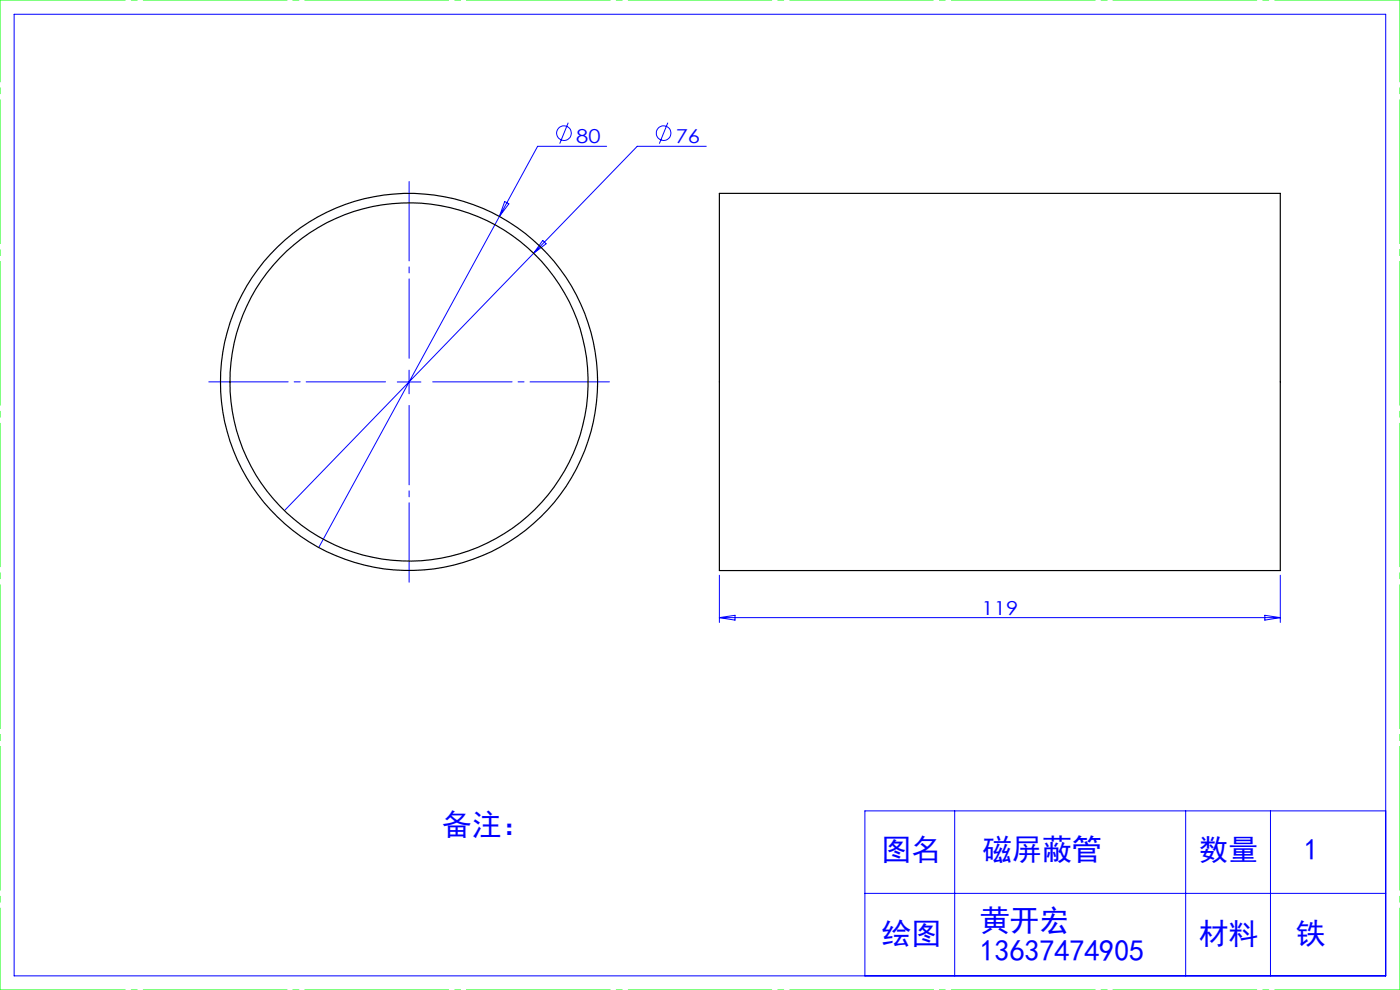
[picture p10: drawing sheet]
<svg xmlns="http://www.w3.org/2000/svg" width="297mm" height="210mm" viewBox="0 0 297 210" stroke-linecap="round" stroke-linejoin="round" font-family="sans-serif">
<g fill="none" stroke="#00f" stroke-width=".21">
<path d="M3 3h291v204h-291zM120.5 26l-1.8 4.5M128.7 31h-14.6l-8.2 14.9M141.7 26l-1.8 4.5M149.8 31h-14.6l-74.9 77.3M105.9 45.9l-38.3 70.2M107.1 42.7l.8 .5-2 2.7zM115.1 51l.8 .7-2.7 2zM86.8 78.5v5M84.3 81h5M152.6 122v10M152.6 131h119"/>
<path d="M152.6 131l3.3-.5v1zM268.3 130.5l3.3 .5-3.3 .5zM271.6 122v10M202.5 172v35M251.5 172v35M269.5 172v35M294 172h-110.5v35M183.5 189.5h110.5"/>
<circle cx="119.7" cy="28.2" r="1.55"/>
<circle cx="140.8" cy="28.2" r="1.55"/>
</g>
<path d="M86.8 76v-37.5M81.8 81h-37.5M86.8 86v37.5M91.8 81h37.5" fill="none" stroke="#00f" stroke-width=".21" stroke-dasharray="30.5 1.3 1.3 1.3" stroke-dashoffset="13.6"/>
<path d="M0 0h297M0 210h297" fill="none" stroke="#0f0" stroke-width=".21" stroke-dasharray="30.5 1.3 1.3 1.3" stroke-dashoffset="3.9"/>
<path d="M0 210v-210M297 210v-210" fill="none" stroke="#0f0" stroke-width=".21" stroke-dasharray="30.5 1.3 1.3 1.3" stroke-dashoffset="13.1"/>
<g fill="none" stroke="#000" stroke-width=".25">
<path d="M152.6 41h119v80h-119z"/>
<circle cx="86.8" cy="81" r="40"/>
<circle cx="86.8" cy="81" r="38"/>
</g>
<g font-size="6.3" fill="#00f">
<text x="93.8" y="177.1">备注：</text>
<text x="187" y="182.5">图名</text>
<text x="208.4" y="182.5">磁屏蔽管</text>
<text x="254.3" y="182.5">数量</text>
<text x="276.6" y="182.5">1</text>
<text x="207.8" y="197.5">黄开宏</text>
<text x="187" y="200.3">绘图</text>
<text x="207.8" y="203.8">13637474905</text>
<text x="254.3" y="200.3">材料</text>
<text x="274.9" y="200.3">铁</text>
</g>
<g font-size="4.1" fill="#00f">
<text x="122.2" y="30.4">80</text>
<text x="143.4" y="30.4">76</text>
<text x="208.3" y="130.4">119</text>
</g>
</svg>
